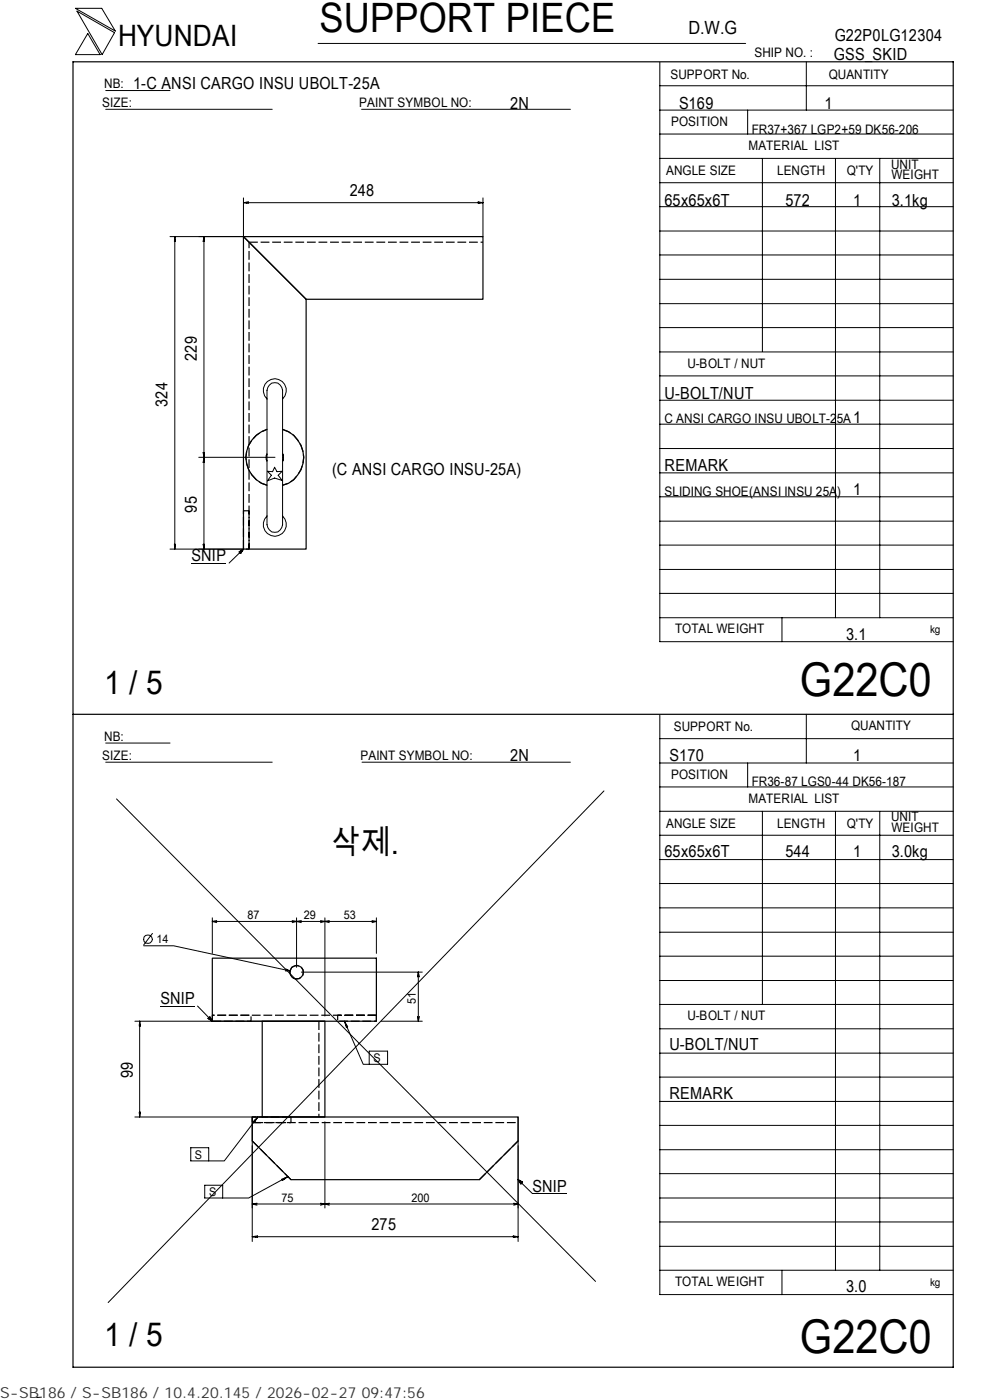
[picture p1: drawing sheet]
<svg xmlns="http://www.w3.org/2000/svg" width="210mm" height="297mm" viewBox="0 0 210 297" stroke-linecap="round" stroke-linejoin="round" font-family="sans-serif">
<g fill="none" stroke="#000" stroke-width=".21">
<path d="M16 1.8h5.6l2.9 4.8zM16.3 2.4l8 4.5-2.6 4.7zM18.6 7.1l2.6 4.5h-5.2zM22.4 19.2h13.7M67.5 9.2h90.6M139.9 18.2h62.3M139.9 13.2v122.9h62.3M171 13.1v10.3M22.4 23.2h35.3M76.7 23.2h44.3M139.9 38.8h62.3M139.9 33.6h62.3"/>
<path d="M139.9 28.4h62.3M139.9 23.4h62.3M158.6 23.4v5M161.7 33.6v41M177.2 33.7v97.4M186.6 33.7v97.4M37 50.9h.2M37.1 50.2l.1 1h-.2zM37.1 50.2v66.3M43.2 50.9h.1M43.3 50.2v66.3M43.3 50.2v1h-.2z"/>
<path d="M51.6 43l1.1-.2v.3zM51.6 43h50.8M51.6 42v8.2h-15.5M52.3 42.9v.2M101.4 42.8l1 .2-1 .1zM101.8 42.9v.2M102.4 42v8.2M139.9 59.3h62.3M139.9 54.1h62.3M139.9 49h62.3M139.9 43.8h62.3M139.9 79.7h62.3"/>
<path d="M139.9 74.7h62.3M139.9 69.5h62.3M139.9 64.4h62.3M42.2 97h16.1M43.1 96h.2v1zM43.2 96.3h.1M43.2 97.8h.1M43.3 97v1.1h-.2zM56.6 84.7a2.47 2.47 0 0 1-.1-3.6 2.47 2.47 0 0 1 3.6 0 2.47 2.47 0 0 1-.2 3.6M56.7 100l1.1 .1 .4-1 .5 1 1.1-.1-.8 .8 .8 1.1-1.6-.5-1.5 .6 .9-1.2zM57.1 81.7a1.6 1.6 0 0 1 1.8-.4 1.6 1.6 0 0 1 1 1.5v28.5a1.65 1.65 0 0 1-1.6 1.6 1.65 1.65 0 0 1-1.7-1.6v-28.5zM139.9 95.2h62.3"/>
<path d="M139.9 90h62.3M139.9 84.9h62.3M36.1 116.5h15.5M37 115.5h.2l-.1 1zM37 115.8h.2M40.6 119.5h7.4M43.1 115.5h.2v1zM43.2 115.8h.1M50.7 117.1l.9-.6-.6 .9zM51.6 116.5l-3 3M56.6 109.5a2.47 2.47 0 0 0-.1 3.5 2.47 2.47 0 0 0 3.6 0 2.47 2.47 0 0 0-.2-3.5M139.9 100.3h62.3"/>
<path d="M139.9 115.6h62.3M139.9 110.6h62.3M139.9 105.4h62.3M139.9 131.1h62.3M139.9 125.9h62.3M139.9 120.8h62.3M165.9 131.1v5M22.4 157.6h13.7M139.9 151.7v122.9h62.3M139.9 156.7h62.3M171 151.5v10.4M22.4 161.7h35.3"/>
<path d="M24.7 169.5l101.6 102.4M76.8 161.7h44.2M128.1 167.8l-105.2 108.5M139.9 177.2h62.3M139.9 172.1h62.3M139.9 167h62.3M139.9 161.9h62.3M158.6 161.9v5.1M161.7 172.1v41M177.2 172.2v97.3M186.6 172.2v97.3M32.3 198l-1.8 2.5"/>
<path d="M45 195.5h34.8M45 194.7v7.6M45 195.5l1 .2M46 195.3l-1 .2M62 195.3l.9 .2M62.9 194.7v10.5M62.9 195.5l1 .2M62.9 195.5l-.9 .2M63.9 195.3l-1 .2M68 195.3l.9 .2M68.9 195.5l-.9 .2M68.9 194.7v20.9"/>
<path d="M68.9 195.5l.9 .2M69.8 195.3l-.9 .2M78.9 195.3l.9 .2M79.8 194.7v7.6M79.8 195.5l-.9 .2M139.9 182.4h62.3M139.9 197.8h62.3M139.9 192.6h62.3M139.9 187.4h62.3M28.6 216.7h40.3M29.5 217.3h.2M29.6 216.7l.2 1h-.3z"/>
<path d="M29.6 216.7v20.3M30.5 200.6h6.3l24.7 5.4M34 213.4h7.4M41.9 213.4l3.1 3.3M44.1 216.1l.4-.4 .5 1zM60.5 206h1M60.6 205.6l.9 .4M63.9 206.2h25.7M73.1 216.7l3.9 9.1h1.3M73.1 216.7l.6 1.1-.2 .2zM73.6 217.5l-.3 .1M80.8 216.7h8.8"/>
<path d="M88.6 215.6l.1 1.1M88.7 206.2l-.1 1.1M88.7 206.2l.3 1.1M88.7 206.2v10.5M89 215.6l-.3 1.1M139.9 218.3h62.3M139.9 213.1h62.3M139.9 208h62.3M139.9 202.9h62.3M28.6 237h40.3M29.5 236h.3l-.2 1zM29.5 236.2h.2"/>
<path d="M53.5 237v26.4M53.7 238l1-1-.8 1.2zM54 237.6l.2 .2M54.7 237l-7.1 9.3h-3.3M68.9 238v18.3M78.3 223h3.9v2.8h-3.9zM109.9 237v26.4M139.9 238.7h62.3M139.9 233.7h62.3M139.9 228.5h62.3M139.9 223.4h62.3M40.5 243.5h3.8v2.8h-3.8z"/>
<path d="M43.4 251.4h3.8v2.8h-3.8zM53.5 255.4l1 .3M54.5 255.3l-1 .1M59.8 250.2l1.3-.6-1.2 .8zM60.2 250l.1 .2M61.1 249.6l-8.4 4.6h-5.5M68 255.3l.9 .1M68.9 255.4l.9 .3M68.9 255.4l-.9 .3M69.8 255.3l-.9 .1M109 255.3l.9 .1M109.9 255.4h-56.4"/>
<path d="M109.9 255.4l-.9 .3M109.9 250.3l.9 .5-.3 .4zM109.9 250.3l3 2.9h7.4M139.9 259.2h62.3M139.9 254.2h62.3M139.9 249h62.3M139.9 243.9h62.3M53.5 262.4l1.1-.2v.3zM53.5 262.4h56.4M54.3 262.3v.2M108.9 262.2l1 .2-1 .1zM109.2 262.3v.2"/>
<path d="M139.9 269.5h62.3M139.9 264.4h62.3M165.9 269.5v5.1M8.8 296.4l-1 .1"/>
<circle cx="31.4" cy="199.3" r=".92"/>
</g>
<g fill="none" stroke="#000" stroke-width=".25">
<path d="M15.5 13.1h186.7v277h-186.7zM51.6 50.2h50.8v13.3h-37.5zM51.6 50.2l13.3 13.3v53h-13.3zM56.6 91.1a6.2 6.2 0 0 0-4.5 5.9 6.2 6.2 0 0 0 4.5 5.9M59.9 91.1a6.2 6.2 0 0 1 4.5 5.9 6.2 6.2 0 0 1-4.5 5.9M15.5 151.5h186.7M45 203.3h34.8v13.4h-34.8zM55.6 216.7h13.3v20.3h-13.3zM53.5 237h56.4v5.1l-8.2 8.2h-40l-8.2-8.2z"/>
<circle cx="62.9" cy="206.3" r="1.45"/>
</g>
<g fill="none" stroke="#000" stroke-width=".25" stroke-dasharray="1.9 .6" stroke-linecap="butt">
<path d="M52.8 51.4h49.6M59.9 91.1a6.2 6.2 0 0 1 4.5 5.9 6.2 6.2 0 0 1-4.5 5.9M52.8 116.5v-65.1M52.8 108.4h-1.2v8.1h1.2v-8.1M56.6 102.9a6.2 6.2 0 0 1-4.5-5.9 6.2 6.2 0 0 1 4.5-5.9M45 216.7h8.2v-1.3h-8.2v1.3M61.9 205.2a1.46 1.46 0 0 0 .3 2.3 1.46 1.46 0 0 0 2.1-.9 1.46 1.46 0 0 0-1.4-1.8l-1 .4M67.6 216.7v20.3M79.8 215.4h-34.8M79.8 215.4h-8.2v1.3h8.2v-1.3M53.5 238.2h56.4M61.7 237h-8.2v1.2h8.2v-1.2"/>
<path d="M53.5 242.1l8.2 8.2M101.7 250.3l8.2-8.2"/>
</g>
<path d="M56.6 96.3l-.1 .5 .1 1.1M56.6 97.9l-.1-.5 .1-1.1M59.9 97.9l.2-.5-.2-1.1M59.9 96.3l.2 .5-.2 1.1" fill="none" stroke="#000" stroke-width=".25" stroke-dasharray=".9 .3" stroke-linecap="butt"/>
<path d="M50.7 116.6h.9v.8h-.9zM44.1 215.8h.9v.9h-.9zM110 250.4h.8v.8h-.8z" fill="#000"/>
<g font-size="9.9">
<text x="169.7" y="147.6">G22C0</text>
<text x="169.7" y="286.9">G22C0</text>
</g>
<text font-size="8.6" x="67.7" y="6.9">SUPPORT PIECE</text>
<g font-size="7">
<text x="22.1" y="147.2">1 / 5</text>
<text x="70.2" y="181.3">삭제.</text>
<text x="22.1" y="285.6">1 / 5</text>
</g>
<text font-size="6.3" x="25.1" y="9.8">HYUNDAI</text>
<text font-size="3.9" x="146" y="7.3">D.W.G</text>
<g font-size="3.5">
<text x="177" y="8.7">G22P0LG12304</text>
<text x="176.9" y="12.8">GSS_SKID</text>
<text x="28.3" y="19">1-C ANSI CARGO INSU UBOLT-25A</text>
<text x="108.2" y="23.1">2N</text>
<text x="144" y="23.1">S169</text>
<text x="174.8" y="23.1">1</text>
<text x="74.2" y="41.5">248</text>
<text x="141" y="43.6">65x65x6T</text>
<text x="166.6" y="43.6">572</text>
<text x="180.9" y="43.6">1</text>
<text x="189.1" y="43.6">3.1kg</text>
<text x="41.7" y="76.5" transform="rotate(-90 41.7 76.5)">229</text>
<text x="35.6" y="86.3" transform="rotate(-90 35.6 86.3)">324</text>
<text x="141" y="84.6">U-BOLT/NUT</text>
<text x="180.9" y="89.7">1</text>
<text x="70.4" y="100.8">(C ANSI CARGO INSU-25A)</text>
<text x="141" y="99.9">REMARK</text>
<text x="180.9" y="105.1">1</text>
<text x="41.7" y="108.8" transform="rotate(-90 41.7 108.8)">95</text>
<text x="40.6" y="119">SNIP</text>
<text x="179.5" y="135.8">3.1</text>
<text x="108.2" y="161.4">2N</text>
<text x="142" y="161.4">S170</text>
<text x="180.9" y="161.4">1</text>
<text x="141" y="181.9">65x65x6T</text>
<text x="166.6" y="181.9">544</text>
<text x="180.9" y="181.9">1</text>
<text x="189.1" y="181.9">3.0kg</text>
<text x="34" y="213">SNIP</text>
<text x="142" y="222.8">U-BOLT/NUT</text>
<text x="28.2" y="228.8" transform="rotate(-90 28.2 228.8)">99</text>
<text x="142" y="233.1">REMARK</text>
<text x="112.9" y="252.8">SNIP</text>
<text x="78.8" y="260.9">275</text>
<text x="179.5" y="274.1">3.0</text>
</g>
<text font-size="3.2" fill="#323232" x="0" y="296.6">S-SB186 / S-SB186 / 10.4.20.145 / 2026-02-27 09:47:56</text>
<g font-size="2.8">
<text x="142.2" y="16.8">SUPPORT No.</text>
<text x="160" y="12.2">SHIP NO. :</text>
<text x="175.8" y="16.7">QUANTITY</text>
<text x="21.7" y="22.8">SIZE:</text>
<text x="22.1" y="18.7">NB:</text>
<text x="76.2" y="22.8">PAINT SYMBOL NO:</text>
<text x="142.3" y="26.8">POSITION</text>
<text x="159.4" y="28.4">FR37+367 LGP2+59 DK56-206</text>
<text x="158.8" y="31.7">MATERIAL LIST</text>
<text x="189" y="35.8">UNIT</text>
<text x="141.3" y="37.2">ANGLE SIZE</text>
<text x="164.8" y="37.1">LENGTH</text>
<text x="179.6" y="37.1">Q'TY</text>
<text x="189.1" y="38">WEIGHT</text>
<text x="145.8" y="78">U-BOLT / NUT</text>
<text x="141" y="89.8">C ANSI CARGO INSU UBOLT-25A</text>
<text x="141" y="105.2">SLIDING SHOE(ANSI INSU 25A)</text>
<text x="143.2" y="134.4">TOTAL WEIGHT</text>
<text x="142.9" y="155">SUPPORT No.</text>
<text x="180.5" y="154.9">QUANTITY</text>
<text x="21.7" y="161.3">SIZE:</text>
<text x="22.1" y="157.1">NB:</text>
<text x="76.5" y="161.2">PAINT SYMBOL NO:</text>
<text x="142.3" y="165.3">POSITION</text>
<text x="159.4" y="166.7">FR36-87 LGS0-44 DK56-187</text>
<text x="158.8" y="170.3">MATERIAL LIST</text>
<text x="141.3" y="175.7">ANGLE SIZE</text>
<text x="164.8" y="175.6">LENGTH</text>
<text x="179.6" y="175.6">Q'TY</text>
<text x="189" y="174.2">UNIT</text>
<text x="189.1" y="176.5">WEIGHT</text>
<text x="145.8" y="216.5">U-BOLT / NUT</text>
<text x="143.2" y="272.9">TOTAL WEIGHT</text>
</g>
<g font-size="2.5">
<text x="52.5" y="195">87</text>
<text x="64.4" y="195">29</text>
<text x="72.9" y="195">53</text>
<text x="33.2" y="200.2">14</text>
<text x="88.2" y="212.9" transform="rotate(-90 88.2 212.9)">51</text>
<text x="79.2" y="225.3">S</text>
<text x="41.3" y="245.8">S</text>
<text x="44.4" y="253.7">S</text>
<text x="59.7" y="254.9">75</text>
<text x="87.3" y="254.9">200</text>
</g>
<g font-size="2.3">
<text x="197.3" y="134.3">kg</text>
<text x="197.3" y="272.8">kg</text>
</g>
</svg>
